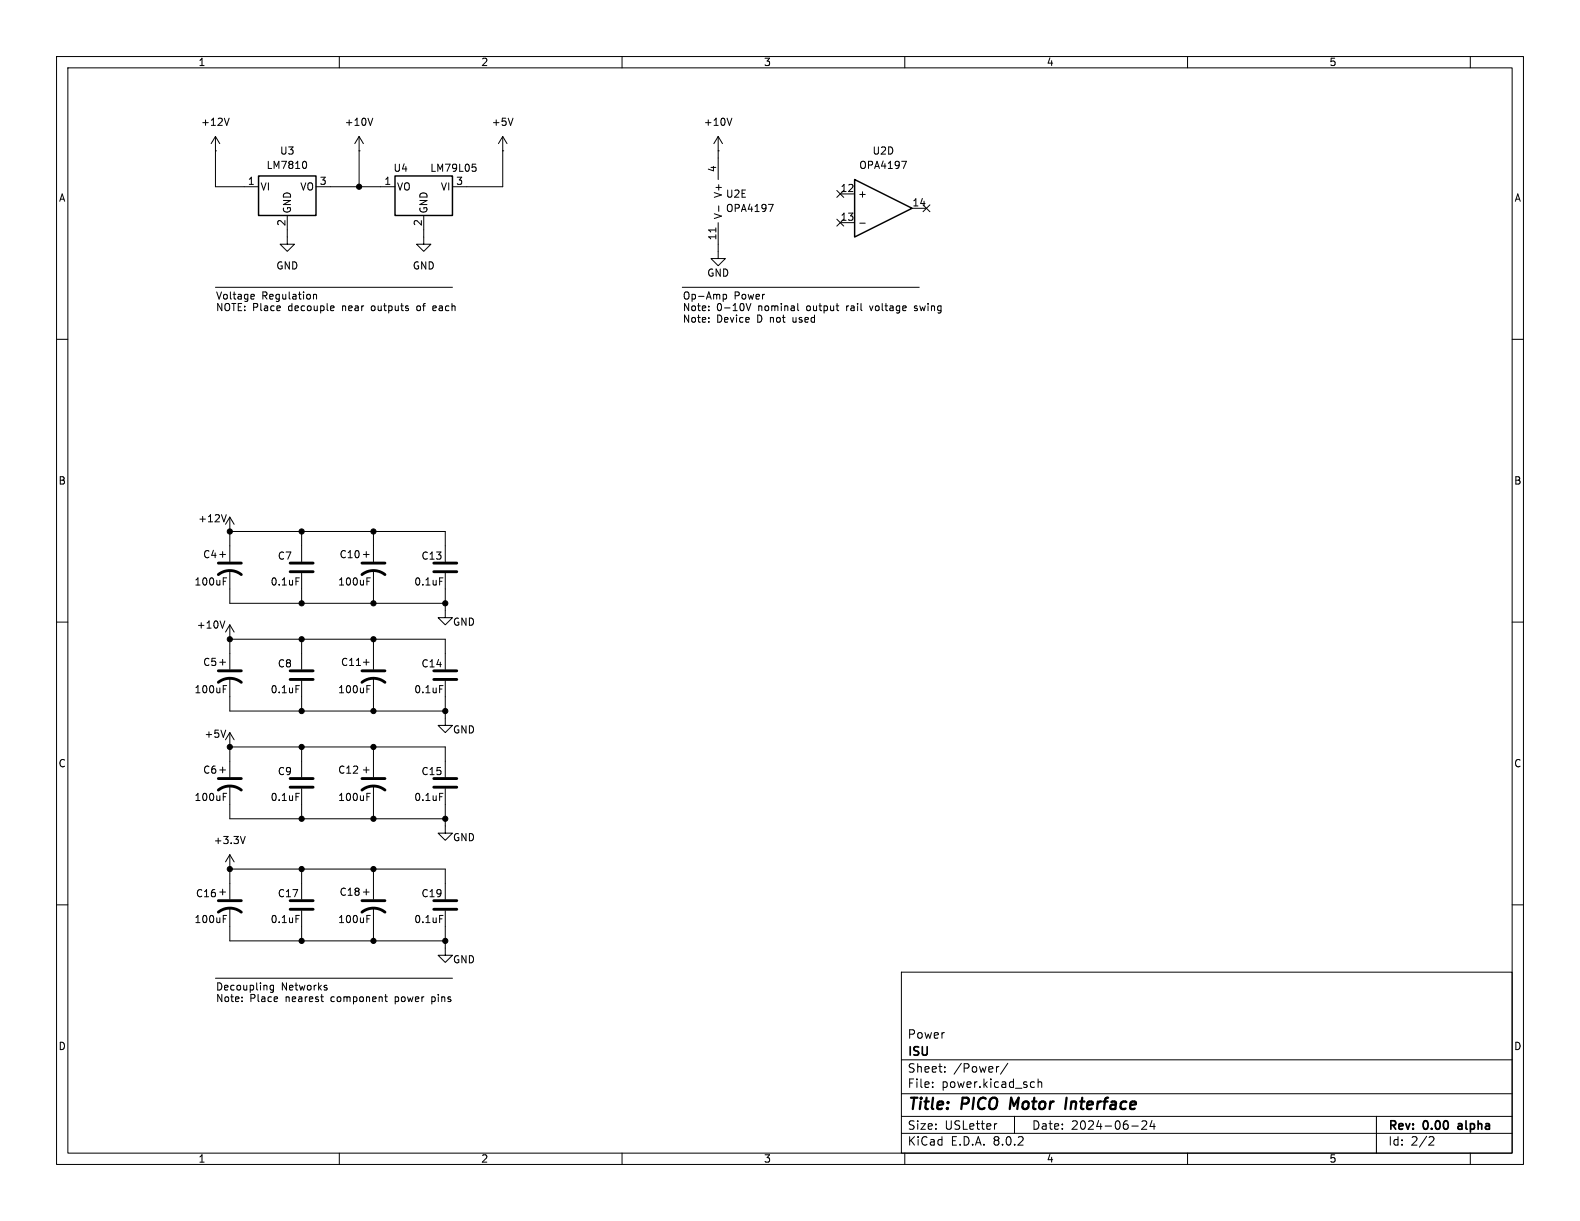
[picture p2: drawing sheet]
<svg xmlns="http://www.w3.org/2000/svg" width="279mm" height="216mm" viewBox="0 0 279 216" stroke-linecap="round" stroke-linejoin="round" font-family="sans-serif">
<g fill="none" stroke="#000" stroke-width=".18">
<path d="M10 10h259.4v195.9h-259.4zM12 12h255.4v191.9h-255.4zM60 10v2M110 10v2M160 10v2M210 10v2M260 10v2M38.1 26.7h.1M38.1 24.1v8.9h7.6M38.1 24.1l-.8 1.3M38.1 24.1l.8 1.3M40.5 20.9l-.4 1.3"/>
<path d="M50.8 38.1v5.1h1.3l-1.3 1.3-1.3-1.3h1.3M53.9 28.5a.79 .79 0 0 1 0 1.3M55.9 33h13.9M63.5 26.7h.1M63.5 24.1l-.8 1.3M63.5 24.1v8.9M63.5 24.1l.8 1.3M65.9 20.9l-.4 1.3M74.9 38.1v5.1h1.3l-1.3 1.3-1.2-1.3h1.2M83.5 29h.6M83.7 29.5h.3l.2 .3-.1 .4-.4 .1M88.9 26.7h.1"/>
<path d="M88.9 24.1v8.9h-8.9M88.9 24.1l-.8 1.3M88.9 24.1l.8 1.3M90.7 20.9l-.4 1.3M127 39.4v6.3h1.3l-1.3 1.3-1.3-1.3h1.3M127 26.7h.1M127 24.1v7.7M127 24.1l-.8 1.3M127 24.1l.8 1.3M127.1 36.4v1M129.4 20.9l-.4 1.3M135.9 36.1h.8l-.5 1.3"/>
<path d="M148 33.7l1.2 1.2M148 38.8l1.2 1.2M148.6 34.3h2.5M148.6 39.4h2.5M149.2 33.7l-1.2 1.2M149.2 38.8l-1.2 1.2M152 39.5h1M159.4 28.5h.9l-.6 1.3M161.3 36.8h2.5M163.2 36.2l1.2 1.2M164.4 36.2l-1.2 1.2M10 60h2"/>
<path d="M38.1 50.8h41.9M44.6 52l.3 .1 .1 .2-.6 .2M44.9 52.8l-.3 .1M55.4 52.2l.2-.2 .3 .1 .1 .8M55.4 52v.9M58.6 54.1h.4l.1 .3-.6 .1M59 54.9h-.4M73.8 54.1l-.1 .2 .1 .6M77 54.1h-.3l-.2 .2 .1 .6h.4M77.1 54.4l-.6 .1M120.6 50.8h42M125.3 54.8v.1"/>
<path d="M125.3 56.2v.1M125.3 56.9v.1M126.6 40.3v.7M127.9 52v1.3M127.9 52.1l.3-.1 .3 .3-.1 .5h-.5M131.9 53.7l.5 1.2 .4-1.2M141.1 53.7v1.1l.2 .1M153.8 54.1l.3 .8M161.7 54.9h.4M162.1 54.1l-.4 .2 .1 .1 .3 .1M267.4 60h2M38.9 98h1"/>
<path d="M39.4 97.5v1.1M40 91l-.4 1.3M40.6 94h.1M40.6 91.4v7.9M40.6 94h38.1v5.3M40.6 91.4l-.7 1.3M40.6 91.4l.8 1.3M53.3 94v5.3M64.3 98h1M64.8 97.5v1.1M66 94v5.3M10 110h2"/>
<path d="M38.9 117.1h1M39.4 116.6v1M39.5 102.2h.6M39.5 102.8h.4M39.8 109.8l-.5 1.3M40.6 113h.1M40.6 100.8v5.9h38.1M40.6 110.5v7.9M40.6 119.9v5.8h38.1M40.6 113h38.1v5.4M40.6 110.5l-.7 1.3M40.6 110.5l.8 1.3"/>
<path d="M52.3 102.2h.6M53.3 101.3v5.4M53.3 113v5.4M63 117.7h.8M64.3 117.1h1M64.8 116.6v1M64.9 102.2h.6M64.9 102.8h.4M66 100.8v5.9M66 113v5.4M66 119.9v5.8M77.7 102.2h.6"/>
<path d="M78.7 101.3v7.9h1.3l-1.3 1.3-1.2-1.3h1.2M267.4 110h2M38.9 136.1h1M39.4 135.6v1.1M39.5 121.2h.6M39.5 121.8h.4M39.9 129.1l-.4 1.3M40.6 132.1h.1M40.6 129.5v7.9M40.6 138.9v5.9h38.1M40.6 132.1h38.1v5.3M40.6 129.5l-.7 1.3"/>
<path d="M40.6 129.5l.8 1.3M52.3 121.2h.6M53.3 120.4v5.3M53.3 132.1v5.3M53.3 139.4v5.4M64.3 136.1h1M64.8 135.6v1.1M64.9 121.2h.6M64.9 121.8h.4M66 132.1v5.3M66 138.9v5.9M77.7 121.2h.6"/>
<path d="M78.7 120.4v7.9h1.3l-1.3 1.2-1.2-1.2h1.2M78.7 139.4v7.9h1.3l-1.3 1.3-1.2-1.3h1.2M10 160h2M38.9 157.7h1M39.4 157.2v1M39.5 140.3h.6M39.5 140.9h.4M40.6 153.7h.1M40.6 151.1l-.7 1.3M40.6 151.1v7.9M40.6 151.1l.8 1.3M40.6 153.7h38.1v5.3"/>
<path d="M43.4 147.9l-.5 1.3M52.3 140.3h.6M53.3 153.7v5.3M64.3 157.7h1M64.8 157.2v1M64.9 140.3h.6M64.9 140.9h.4M66 153.7v5.3M77.7 140.3h.6M267.4 160h2M38.1 173h41.9M39.5 161.9h.6"/>
<path d="M39.5 162.5h.4M40.6 160.5v5.9h38.1M42.8 177v.1M48.4 174.2v1l-.3 .3-.3-.1M48.4 174.3l-.4-.1-.2 .3 .1 .5h.5M52.3 161.9h.6M53.3 161v5.4M56.7 176.3h.5M57.1 177.1h.1M57.5 174.6l.3 .1 .1 .2-.2 .2h-.3M57.5 174.2l.3 .1M64.9 161.9h.6"/>
<path d="M64.9 162.5h.4M66 160.5v5.9M68 176.3h.5M68.2 175.8v1.1l.3 .2M76.4 176.3v1.2M76.4 177l.1 .1M76.5 176.3h-.1M77.7 161.9h.6M78.7 161v7.9h1.3l-1.3 1.3-1.2-1.3h1.2M159.4 171.9h108v32h-108zM159.4 197.4h108M159.4 193.4h108"/>
<path d="M159.4 187.4h108M164.9 192.1v.2M164.9 191.4v.1M167.1 189.4v.2M167.1 188.7v.1M176.3 198.7l-.3 .1M176.6 188.6l-.2 .1M178.2 188l-1.3 1.9M179.4 197.4v3M182.5 191.3l.4 .1M182.9 192.2l-.4 .1M183.6 191.4l.2-.1 .3 .1 .1 .9"/>
<path d="M183.6 190.8v1.5M200.1 199.1h1.2M201.9 198.3l.6-.1 .2 .1 .1 .3-.9 1.1h.9M203.7 198.1l-.3 1.1h.9M204.1 198.7v1M243.4 197.4v6.5M60 203.9v2M110 203.9v2M159.4 200.4h108M160 203.9v2M210 203.9v2M252.9 201l.5 .1 .2 .3-1 1.1h1"/>
<path d="M260 203.9v2"/>
</g>
<path d="M257.9 199.2v.4" fill="none" stroke="#000" stroke-width=".3"/>
<path d="M178.8 194.1l-.2 2M188.6 194.1l-.2 2" fill="none" stroke="#000" stroke-width=".4"/>
<path d="M45.7 31.1h10.2v7h-10.2zM69.8 31.1h10.2v7h-10.2zM151.1 31.8l10.2 5-10.2 5.1z" fill="none" stroke="#000" stroke-width=".25"/>
<g fill="none" stroke="#000" stroke-width=".51">
<path d="M38.6 99.6h4.1M51.3 99.6h4.1M64 99.6h4.1M76.7 99.6h4.1M38.6 101.6a3.3 3.3 0 0 1 4.1 0M38.6 118.6h4.1M51.3 101.1h4.1M51.3 118.6h4.1M64 101.6a3.3 3.3 0 0 1 4.1 0M64 118.6h4.1M76.7 101.1h4.1M76.7 118.6h4.1"/>
<path d="M38.6 139.7a3.3 3.3 0 0 1 4.1 0M38.6 120.7a3.3 3.3 0 0 1 4.1 0M38.6 137.7h4.1M51.3 139.2h4.1M51.3 137.7h4.1M51.3 120.1h4.1M64 120.7a3.3 3.3 0 0 1 4.1 0M64 139.7a3.3 3.3 0 0 1 4.1 0M64 137.7h4.1M76.7 139.2h4.1M76.7 137.7h4.1M76.7 120.1h4.1"/>
<path d="M38.6 159.3h4.1M51.3 159.3h4.1M64 159.3h4.1M76.7 159.3h4.1M38.6 161.3a3.3 3.3 0 0 1 4.1 0M51.3 160.8h4.1M64 161.3a3.3 3.3 0 0 1 4.1 0M76.7 160.8h4.1"/>
</g>
<g fill="#000" stroke="#000" stroke-width=".18">
<circle cx="63.5" cy="33" r=".46"/>
<circle cx="40.6" cy="94" r=".46"/>
<circle cx="53.3" cy="94" r=".46"/>
<circle cx="66" cy="94" r=".46"/>
<circle cx="40.6" cy="113" r=".46"/>
<circle cx="53.3" cy="113" r=".46"/>
<circle cx="53.3" cy="106.7" r=".46"/>
<circle cx="66" cy="106.7" r=".46"/>
<circle cx="66" cy="113" r=".46"/>
<circle cx="78.7" cy="106.7" r=".46"/>
<circle cx="40.6" cy="132.1" r=".46"/>
<circle cx="53.3" cy="125.7" r=".46"/>
<circle cx="53.3" cy="132.1" r=".46"/>
<circle cx="66" cy="132.1" r=".46"/>
<circle cx="66" cy="125.7" r=".46"/>
<circle cx="78.7" cy="125.7" r=".46"/>
<circle cx="40.6" cy="153.7" r=".46"/>
<circle cx="53.3" cy="153.7" r=".46"/>
<circle cx="53.3" cy="144.8" r=".46"/>
<circle cx="66" cy="153.7" r=".46"/>
<circle cx="66" cy="144.8" r=".46"/>
<circle cx="78.7" cy="144.8" r=".46"/>
<circle cx="53.3" cy="166.4" r=".46"/>
<circle cx="66" cy="166.4" r=".46"/>
<circle cx="78.7" cy="166.4" r=".46"/>
</g>
<g font-size="2.8">
<text x="160.4" y="196.8">Title:</text>
<text x="170.1" y="196.8">PICO</text>
<text x="179.4" y="196.8">Motor</text>
<text x="190" y="196.8">Interface</text>
</g>
<g font-size="2.1">
<text x="160.4" y="183.9">Power</text>
<text x="160.4" y="189.9">Sheet:</text>
<text x="160.4" y="187.1">ISU</text>
<text x="168.6" y="189.9">/Power/</text>
<text x="160.4" y="192.6">File:</text>
<text x="166.5" y="192.6">power.kicad_sch</text>
<text x="160.4" y="202.8">KiCad</text>
<text x="160.4" y="200">Size:</text>
<text x="167.1" y="200">USLetter</text>
<text x="168.1" y="202.8">E.D.A.</text>
<text x="175.7" y="202.8">8.0.2</text>
<text x="182.4" y="200">Date:</text>
<text x="189.4" y="200">2024-06-24</text>
<text x="245.4" y="200.2">Rev:</text>
<text x="245.4" y="202.8">Id:</text>
<text x="249.5" y="202.8">2/2</text>
<text x="251.8" y="200.2">0.00</text>
<text x="258.5" y="200.2">alpha</text>
</g>
<g font-size="1.8">
<text x="35" y="11.9">1</text>
<text x="85" y="11.9">2</text>
<text x="135" y="11.9">3</text>
<text x="185" y="11.9">4</text>
<text x="235" y="11.9">5</text>
<text x="35.5" y="22.5">+12V</text>
<text x="60.9" y="22.5">+10V</text>
<text x="86.9" y="22.5">+5V</text>
<text x="124.4" y="22.5">+10V</text>
<text x="49.4" y="27.5">U3</text>
<text x="154.2" y="27.5">U2D</text>
<text x="10.3" y="35.9">A</text>
<text x="43.7" y="32.8">1</text>
<text x="46" y="33.9">VI</text>
<text x="47" y="30.1">LM7810</text>
<text x="53" y="33.9">VO</text>
<text x="56.4" y="32.8">3</text>
<text x="67.9" y="32.8">1</text>
<text x="69.5" y="30.6">U4</text>
<text x="70.1" y="33.9">VO</text>
<text x="76" y="30.6">LM79L05</text>
<text x="77.9" y="33.9">VI</text>
<text x="80.6" y="32.8">3</text>
<text x="126.7" y="30.6" transform="rotate(-90 126.7 30.6)">4</text>
<text x="127.9" y="35.1" transform="rotate(-90 127.9 35.1)">V+</text>
<text x="128.3" y="35.2">U2E</text>
<text x="148.5" y="34">12</text>
<text x="151.6" y="35.2">+</text>
<text x="151.8" y="30.1">OPA4197</text>
<text x="267.7" y="35.9">A</text>
<text x="50.5" y="40.1" transform="rotate(-90 50.5 40.1)">2</text>
<text x="51.7" y="37.8" transform="rotate(-90 51.7 37.8)">GND</text>
<text x="74.7" y="40.1" transform="rotate(-90 74.7 40.1)">2</text>
<text x="75.8" y="37.8" transform="rotate(-90 75.8 37.8)">GND</text>
<text x="127.9" y="38.9" transform="rotate(-90 127.9 38.9)">V-</text>
<text x="128.3" y="37.7">OPA4197</text>
<text x="148.5" y="39.1">13</text>
<text x="161.2" y="36.6">14</text>
<text x="48.8" y="47.9">GND</text>
<text x="72.9" y="47.9">GND</text>
<text x="126.7" y="42.6" transform="rotate(-90 126.7 42.6)">11</text>
<text x="38.1" y="53.3">Voltage</text>
<text x="46.3" y="53.3">Regulation</text>
<text x="120.6" y="53.3">Op-Amp</text>
<text x="125" y="49.1">GND</text>
<text x="129.8" y="53.3">Power</text>
<text x="38.1" y="55.3">NOTE: Place</text>
<text x="51.1" y="55.3">decouple</text>
<text x="60.8" y="55.3">near</text>
<text x="66.1" y="55.3">outputs</text>
<text x="74.4" y="55.3">of</text>
<text x="77.4" y="55.3">each</text>
<text x="120.6" y="55.3">Note:</text>
<text x="120.6" y="57.4">Note:</text>
<text x="126.7" y="55.3">0-10V</text>
<text x="126.7" y="57.4">Device</text>
<text x="134" y="57.4">D not</text>
<text x="134.2" y="55.3">nominal</text>
<text x="140.6" y="57.4">used</text>
<text x="142.9" y="55.3">output</text>
<text x="150.1" y="55.3">rail</text>
<text x="154.5" y="55.3">voltage</text>
<text x="162.6" y="55.3">swing</text>
<text x="10.3" y="85.9">B</text>
<text x="267.7" y="85.9">B</text>
<text x="35" y="92.6">+12V</text>
<text x="35.8" y="98.9">C4</text>
<text x="49" y="99.2">C7</text>
<text x="60" y="98.9">C10</text>
<text x="74.4" y="99.2">C13</text>
<text x="34.3" y="103.7">100uF</text>
<text x="47.8" y="103.7">0.1uF</text>
<text x="59.7" y="103.7">100uF</text>
<text x="73.2" y="103.7">0.1uF</text>
<text x="34.7" y="111.4">+10V</text>
<text x="80" y="110.8">GND</text>
<text x="35.8" y="118">C5</text>
<text x="49" y="118.2">C8</text>
<text x="60.2" y="118">C11</text>
<text x="74.4" y="118.2">C14</text>
<text x="34.3" y="122.8">100uF</text>
<text x="47.8" y="122.8">0.1uF</text>
<text x="59.7" y="122.8">100uF</text>
<text x="73.2" y="122.8">0.1uF</text>
<text x="36.1" y="130.7">+5V</text>
<text x="80" y="129.9">GND</text>
<text x="10.3" y="135.9">C</text>
<text x="35.8" y="137">C6</text>
<text x="49" y="137.3">C9</text>
<text x="59.7" y="137">C12</text>
<text x="74.4" y="137.3">C15</text>
<text x="267.7" y="135.9">C</text>
<text x="34.3" y="141.8">100uF</text>
<text x="47.8" y="141.8">0.1uF</text>
<text x="59.7" y="141.8">100uF</text>
<text x="73.2" y="141.8">0.1uF</text>
<text x="37.7" y="149.5">+3.3V</text>
<text x="80" y="148.9">GND</text>
<text x="34.6" y="158.9">C16</text>
<text x="49" y="158.9">C17</text>
<text x="60" y="158.6">C18</text>
<text x="74.4" y="158.9">C19</text>
<text x="34.3" y="163.4">100uF</text>
<text x="47.8" y="163.4">0.1uF</text>
<text x="59.7" y="163.4">100uF</text>
<text x="73.2" y="163.4">0.1uF</text>
<text x="80" y="170.5">GND</text>
<text x="38.1" y="175.5">Decoupling</text>
<text x="38.1" y="177.5">Note:</text>
<text x="44.2" y="177.5">Place</text>
<text x="49.7" y="175.5">Networks</text>
<text x="50.6" y="177.5">nearest</text>
<text x="58.8" y="177.5">component</text>
<text x="70.3" y="177.5">power</text>
<text x="77" y="177.5">pins</text>
<text x="10.3" y="185.9">D</text>
<text x="267.7" y="185.9">D</text>
<text x="35" y="205.8">1</text>
<text x="85" y="205.8">2</text>
<text x="135" y="205.8">3</text>
<text x="185" y="205.8">4</text>
<text x="235" y="205.8">5</text>
</g>
</svg>
